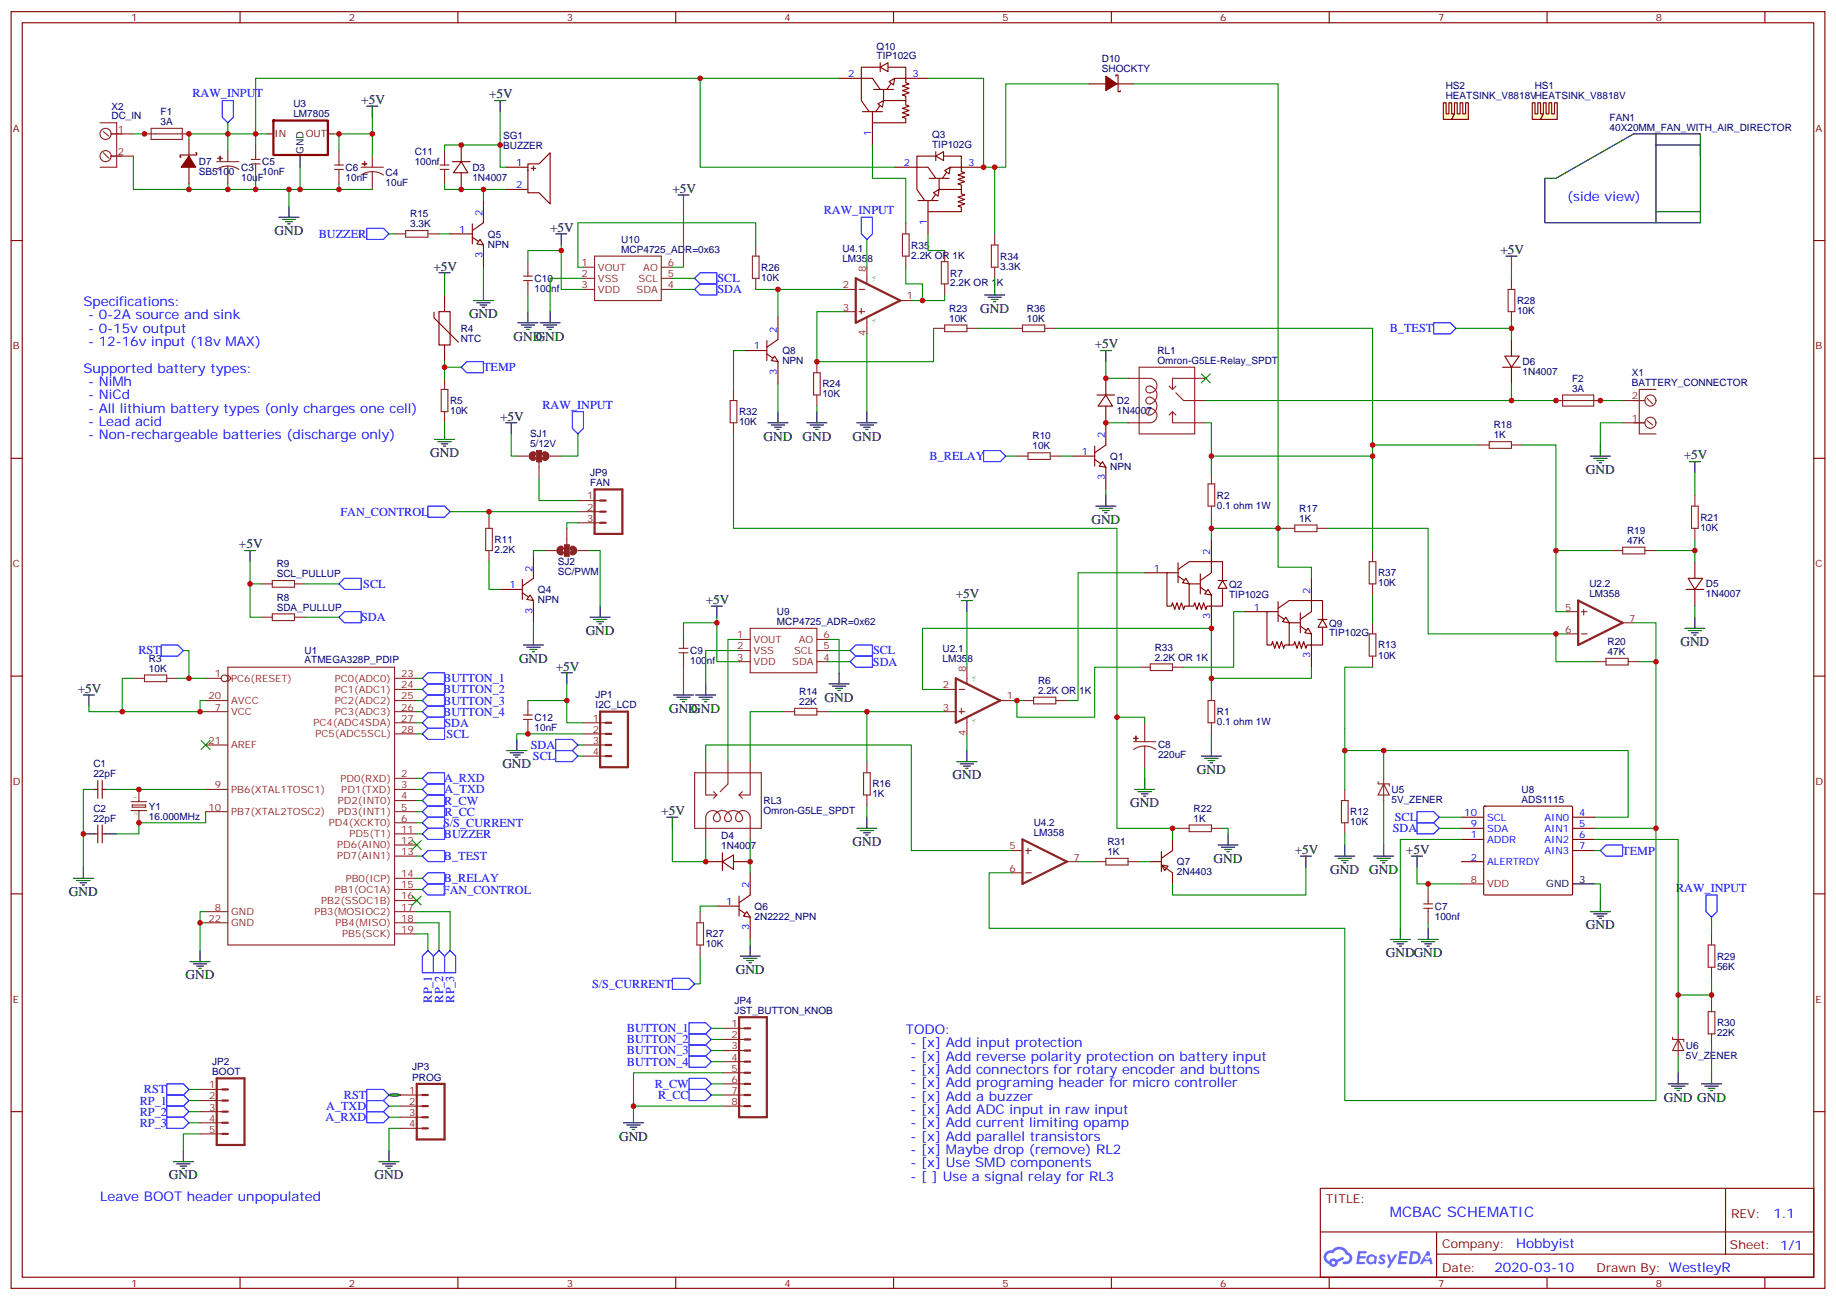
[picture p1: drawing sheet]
# EasyEDA schematic MCBAC_CIRCUIT_V1.1.json
TITLE: MCBAC SCHEMATIC; REV: 1.1; Date: 2020-03-10; Sheet: 1/1; Drawn By: WestleyR; Company: Hobbyist

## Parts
C1  22pF  [C0201]
C2  22pF  [C0201]
C3  10uF  [CPOL-RADIAL-100UF-25V]
C4  10uF  [CPOL-RADIAL-100UF-25V]
C5  10nF  [C0201]
C6  10nF  [C0201]
C7  100nf  [C0201]
C8  220uF  [CAP-D12.5XF5.0]
C9  100nf  [CERAMIC-2.54]
C10  100nf  [C0201]
C11  100nf  [C0201]
C12  10nF  [C0201]
D2  1N4007  [SMA_L4.4-W2.6-LS5.0-BI]
D3  1N4007  [SMA_L4.4-W2.6-LS5.0-BI]
D4  1N4007  [SMA_L4.4-W2.6-LS5.0-BI]
D5  1N4007  [SMA_L4.4-W2.6-LS5.0-BI]
D6  1N4007  [DO-41_BD2.4-L4.7-P8.70-D0.9-RD]
D7  SB5100  [DO-201AD_BD5.3-L8.4-P12.50-D1.4-RD]
D10  SHOCKTY  [DO-201AD_BD5.3-L8.4-P12.50-D1.4-RD]
F1  3A  [FH_5X20]
F2  3A  [FH_5X20]
FAN1  40X20MM_FAN_WITH_AIR_DIRECTOR  [40X20MM_PCB_FAN_2X_BRACKET_WITH_AIR_DIRECTOR]
HS1  HEATSINK_V8818V  [HEATSINK_V8818V]
HS2  HEATSINK_V8818V  [HEATSINK_V8818V]
JP1  I2C_LCD  [PKG-B4B-XH-A(LF)(SN)]
JP2  BOOT  [1X05_LONGPADS]
JP3  PROG  [1X04_LONGPADS]
JP4  JST_BUTTON_KNOB  [PEMC1-8]
JP9  FAN  [1X03_LONGPADS]
Q1  NPN  [SOT-23-3_L2.9-W1.6-P1.90-LS2.8-BR-CW]
Q2  TIP102G  [TO-220]
Q3  TIP102G  [TO-220]
Q4  NPN  [SOT-23-3_L2.9-W1.6-P1.90-LS2.8-BR-CW]
Q5  NPN  [SOT-23-3_L2.9-W1.6-P1.90-LS2.8-BR-CW]
Q6  2N2222_NPN  [SOT-23-3_L2.9-W1.6-P1.90-LS2.8-BR-CW]
Q7  2N4403  [SOT-23-3_L2.9-W1.6-P1.90-LS2.8-BR-CW]
Q8  NPN  [SOT-23-3_L2.9-W1.6-P1.90-LS2.8-BR-CW]
Q9  TIP102G  [TO-220]
Q10  TIP102G  [TO-220]
R1  0.1 ohm 1W  [1W RESISTOR]
R2  0.1 ohm 1W  [1W RESISTOR]
R3  10K  [R0603]
R4  NTC  [LED_STANDOFF]
R5  10K  [R0603]
R6  2.2K OR 1K  [R0603]
R7  2.2K OR 1K  [R0603]
R8  SDA_PULLUP  [R0603]
R9  SCL_PULLUP  [R0603]
R10  10K  [R0603]
R11  2.2K  [R0603]
R12  10K  [R0603]
R13  10K  [R0603]
R14  22K  [R0603]
R15  3.3K  [R0603]
R16  1K  [R0603]
R17  1K  [R0603]
R18  1K  [R0603]
R19  47K  [R0603]
R20  47K  [RTH025W]
R21  10K  [R0603]
R22  1K  [R0603]
R23  10K  [R0603]
R24  10K  [R0603]
R26  10K  [R0603]
R27  10K  [R0603]
R28  10K  [R0603]
R29  56K  [R0603]
R30  22K  [R0603]
R31  1K  [R0603]
R32  10K  [R0603]
R33  2.2K OR 1K  [R0603]
R34  3.3K  [R0603]
R35  2.2K OR 1K  [R0603]
R36  10K  [R0603]
R37  10K  [R0603]
RL1  Omron-G5LE-Relay_SPDT  [OMRON_G5LE_SPDT_RELAY]
RL3  Omron-G5LE_SPDT  [OMRON_G5LE_SPDT_RELAY]
SG1  BUZZER  [DIP-BUZZER-12X7.5]
SJ1  5/12V  [SJ_3]
SJ2  SC/PWM  [SJ_3]
U1  ATMEGA328P_PDIP  [DIL28-3]
U2  LM358  [DIP08]  (sections 1,2)
U3  LM7805  [TO-252-3_L6.5-W5.8-P4.58-BR]
U4  LM358  [DIP08]  (sections 1,2)
U5  5V_ZENER  [SOD-123FL_L2.7-W1.8-LS3.8-RD]
U6  5V_ZENER  [SOD-123FL_L2.7-W1.8-LS3.8-RD]
U8  ADS1115  [MSOP10]
U9  MCP4725_ADR=0x62  [SOT23-6]
U10  MCP4725_ADR=0x63  [SOT23-6]
X1  BATTERY_CONNECTOR  [2 PIN 5 MM CONNECTOR]
X2  DC_IN  [2 PIN 5 MM CONNECTOR]
Y1  16.000MHz  [HC-49US_L11.5-W4.5-P4.88]

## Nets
+5V: C4.1(+) C6.2 C7.2 C9.2 C10.2 C11.1 C12.2 D2.1(C) D3.1(C) D4.1(C) JP1.1 Q7.3(E) R3.1 R4.1 R8.1 R9.1 R21.2 R28.2 RL1.2(COIL2) RL3.2(COIL2) SG1.1 SJ1.1 U1.7(VCC) U1.20(AVCC) U2.8(V+) U3.2(OUT) U8.8(VDD) U9.3(VDD) U10.3(VDD) U10.6(AO)
GND: C1.1 C2.1 C3.2(-) C4.2(-) C5.1 C6.1 C7.1 C8.2 C9.1 C10.1 C12.1 D5.1(C) D7.2(A) JP1.2 JP2.5 JP3.4 JP4.5 JP4.8 Q1.3(E) Q4.3(E) Q5.3(E) Q6.3(E) Q8.3(E) R1.1 R5.1 R12.1 R16.2 R22.2 R24.1 R30.1 R34.1 SJ2.1 U1.8(GND) U1.22(GND) U2.4(V-) U3.1(GND) U4.4(V-) U5.P$2(A) U6.P$2(A) U8.1(ADDR) U8.3(GND) U9.2(VSS) U9.6(AO) U10.2(VSS) X1.1 X2.2
A_RXD: JP3.3 U1.2(PD0(RXD))
A_TXD: JP3.2 U1.3(PD1(TXD))
B_RELAY: R10.1 U1.14(PB0(ICP))
B_TEST: D6.2(A) R28.1 U1.13(PD7(AIN1))
BUTTON_1: JP4.1 U1.23(PC0(ADC0))
BUTTON_2: JP4.2 U1.24(PC1(ADC1))
BUTTON_3: JP4.3 U1.25(PC2(ADC2))
BUTTON_4: JP4.4 U1.26(PC3(ADC3))
BUZZER: R15.1 U1.11(PD5(T1))
FAN_CONTROL: JP9.2 R11.1 U1.15(PB1(OC1A))
R_CC: JP4.7 U1.5(PD3(INT1))
R_CW: JP4.6 U1.4(PD2(INT0))
RAW_INPUT: C3.1(+) C5.2 D7.1(K) F1.2A F1.2B Q3.2(C) Q10.2(C) R29.2 SJ1.3 U3.3(IN) U4.8(V+)
RP_1: JP2.2 U1.19(PB5(SCK))
RP_2: JP2.3 U1.18(PB4(MISO))
RP_3: JP2.4 U1.17(PB3(MOSIOC2))
RST: JP2.1 JP3.1 R3.2 U1.1(PC6(RESET))
S/S_CURRENT: R27.2 U1.6(PD4(XCKT0))
SCL: JP1.4 R9.2 U1.28(PC5(ADC5SCL)) U8.10(SCL) U9.5(SCL) U10.5(SCL)
SDA: JP1.3 R8.2 U1.27(PC4(ADC4SDA)) U8.9(SDA) U9.4(SDA) U10.4(SDA)
TEMP: R4.2 R5.2 U8.7(AIN3)
Net-(C1-2): C1.2 U1.9(PB6(XTAL1TOSC1)) Y1.1
Net-(C2-2): C2.2 U1.10(PB7(XTAL2TOSC2)) Y1.2
Net-(C8-1): C8.1 Q7.2(C) R22.1 R32.1
Net-(C11-2): C11.2 D3.2(A) Q5.2(C) SG1.2
Net-(D2-2): D2.2(A) Q1.2(C) RL1.5(COIL1)
Net-(D4-2): D4.2(A) Q6.2(C) RL3.5(COIL1)
Net-(D5-2): D5.2(A) R19.2 R21.1
Net-(D6-1): D6.1(C) F2.1A F2.1B RL1.1(MAIN)
Net-(D10-1): D10.1(K) Q2.2(C) Q9.2(C) R2.1 R17.1
Net-(D10-2): D10.2(A) Q3.3(E) Q10.3(E) R34.2
Net-(F1-1A): F1.1A F1.1B X2.1
Net-(F2-2A): F2.2A F2.2B X1.2
Net-(JP9-1): JP9.1 SJ1.2
Net-(JP9-3): JP9.3 SJ2.2
Net-(Q1-1): Q1.1(B) R10.2
Net-(Q2-1): Q2.1(B) R6.2
Net-(Q2-3): Q2.3(E) Q9.3(E) R1.2 U2.2(-IN)
Net-(Q3-1): Q3.1(B) R7.2
Net-(Q4-1): Q4.1(B) R11.2
Net-(Q4-2): Q4.2(C) SJ2.3
Net-(Q5-1): Q5.1(B) R15.2
Net-(Q6-1): Q6.1(B) R27.1
Net-(Q7-1): Q7.1(B) R31.1
Net-(Q8-1): Q8.1(B) R32.2
Net-(Q8-2): Q8.2(C) R26.1 U4.2(-IN)
Net-(Q9-1): Q9.1(B) R33.2
Net-(Q10-1): Q10.1(B) R35.2
Net-(R2-2): R2.2 R18.1 R36.2 R37.2 RL1.3(NO)
Net-(R6-1): R6.1 R33.1 U2.1(OUT)
Net-(R7-1): R7.1 R35.1 U4.1(OUT)
Net-(R12-2): R12.2 R13.1 U5.P$1(C) U8.4(AIN0)
Net-(R13-2): R13.2 R37.1
Net-(R14-1): R14.1 RL3.3(NO)
Net-(R14-2): R14.2 R16.1 U2.3(+IN)
Net-(R17-2): R17.2 R20.2 U2.6(-IN)
Net-(R18-2): R18.2 R19.1 U2.5(+IN)
Net-(R20-1): R20.1 U2.7(OUT) U4.6(-IN) U8.5(AIN1)
Net-(R23-1): R23.1 R24.2 U4.3(+IN)
Net-(R23-2): R23.2 R36.1
Net-(R26-2): R26.2 U10.1(VOUT)
Net-(R29-1): R29.1 R30.2 U6.P$1(C) U8.6(AIN2)
Net-(R31-2): R31.2 U4.7(OUT)
Net-(RL3-1): RL3.1(MAIN) U9.1(VOUT)
Net-(RL3-4): RL3.4(NC) U4.5(+IN)

Not connected (* = marked no-connect by the designer): RL1 4(NC)*; U1 12(PD6(AIN0))* 16(PB2(SSOC1B))* 21(AREF)*; U8 2(ALERTRDY)

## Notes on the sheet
- Specifications:
   - 0-2A source and sink
   - 0-15v output
   - 12-16v input (18v MAX)
  Supported battery types:
   - NiMh
   - NiCd
   - All lithium battery types (only charges one cell)
   - Lead acid
   - Non-rechargeable batteries (discharge only)
- TODO:
   - [x] Add input protection
   - [x] Add reverse polarity protection on battery input
   - [x] Add connectors for rotary encoder and buttons
   - [x] Add programing header for micro controller
   - [x] Add a buzzer
   - [x] Add ADC input in raw input
   - [x] Add current limiting opamp
   - [x] Add parallel transistors
   - [x] Maybe drop (remove) RL2
   - [x] Use SMD components
   - [ ] Use a signal relay for RL3
- Leave BOOT header unpopulated
